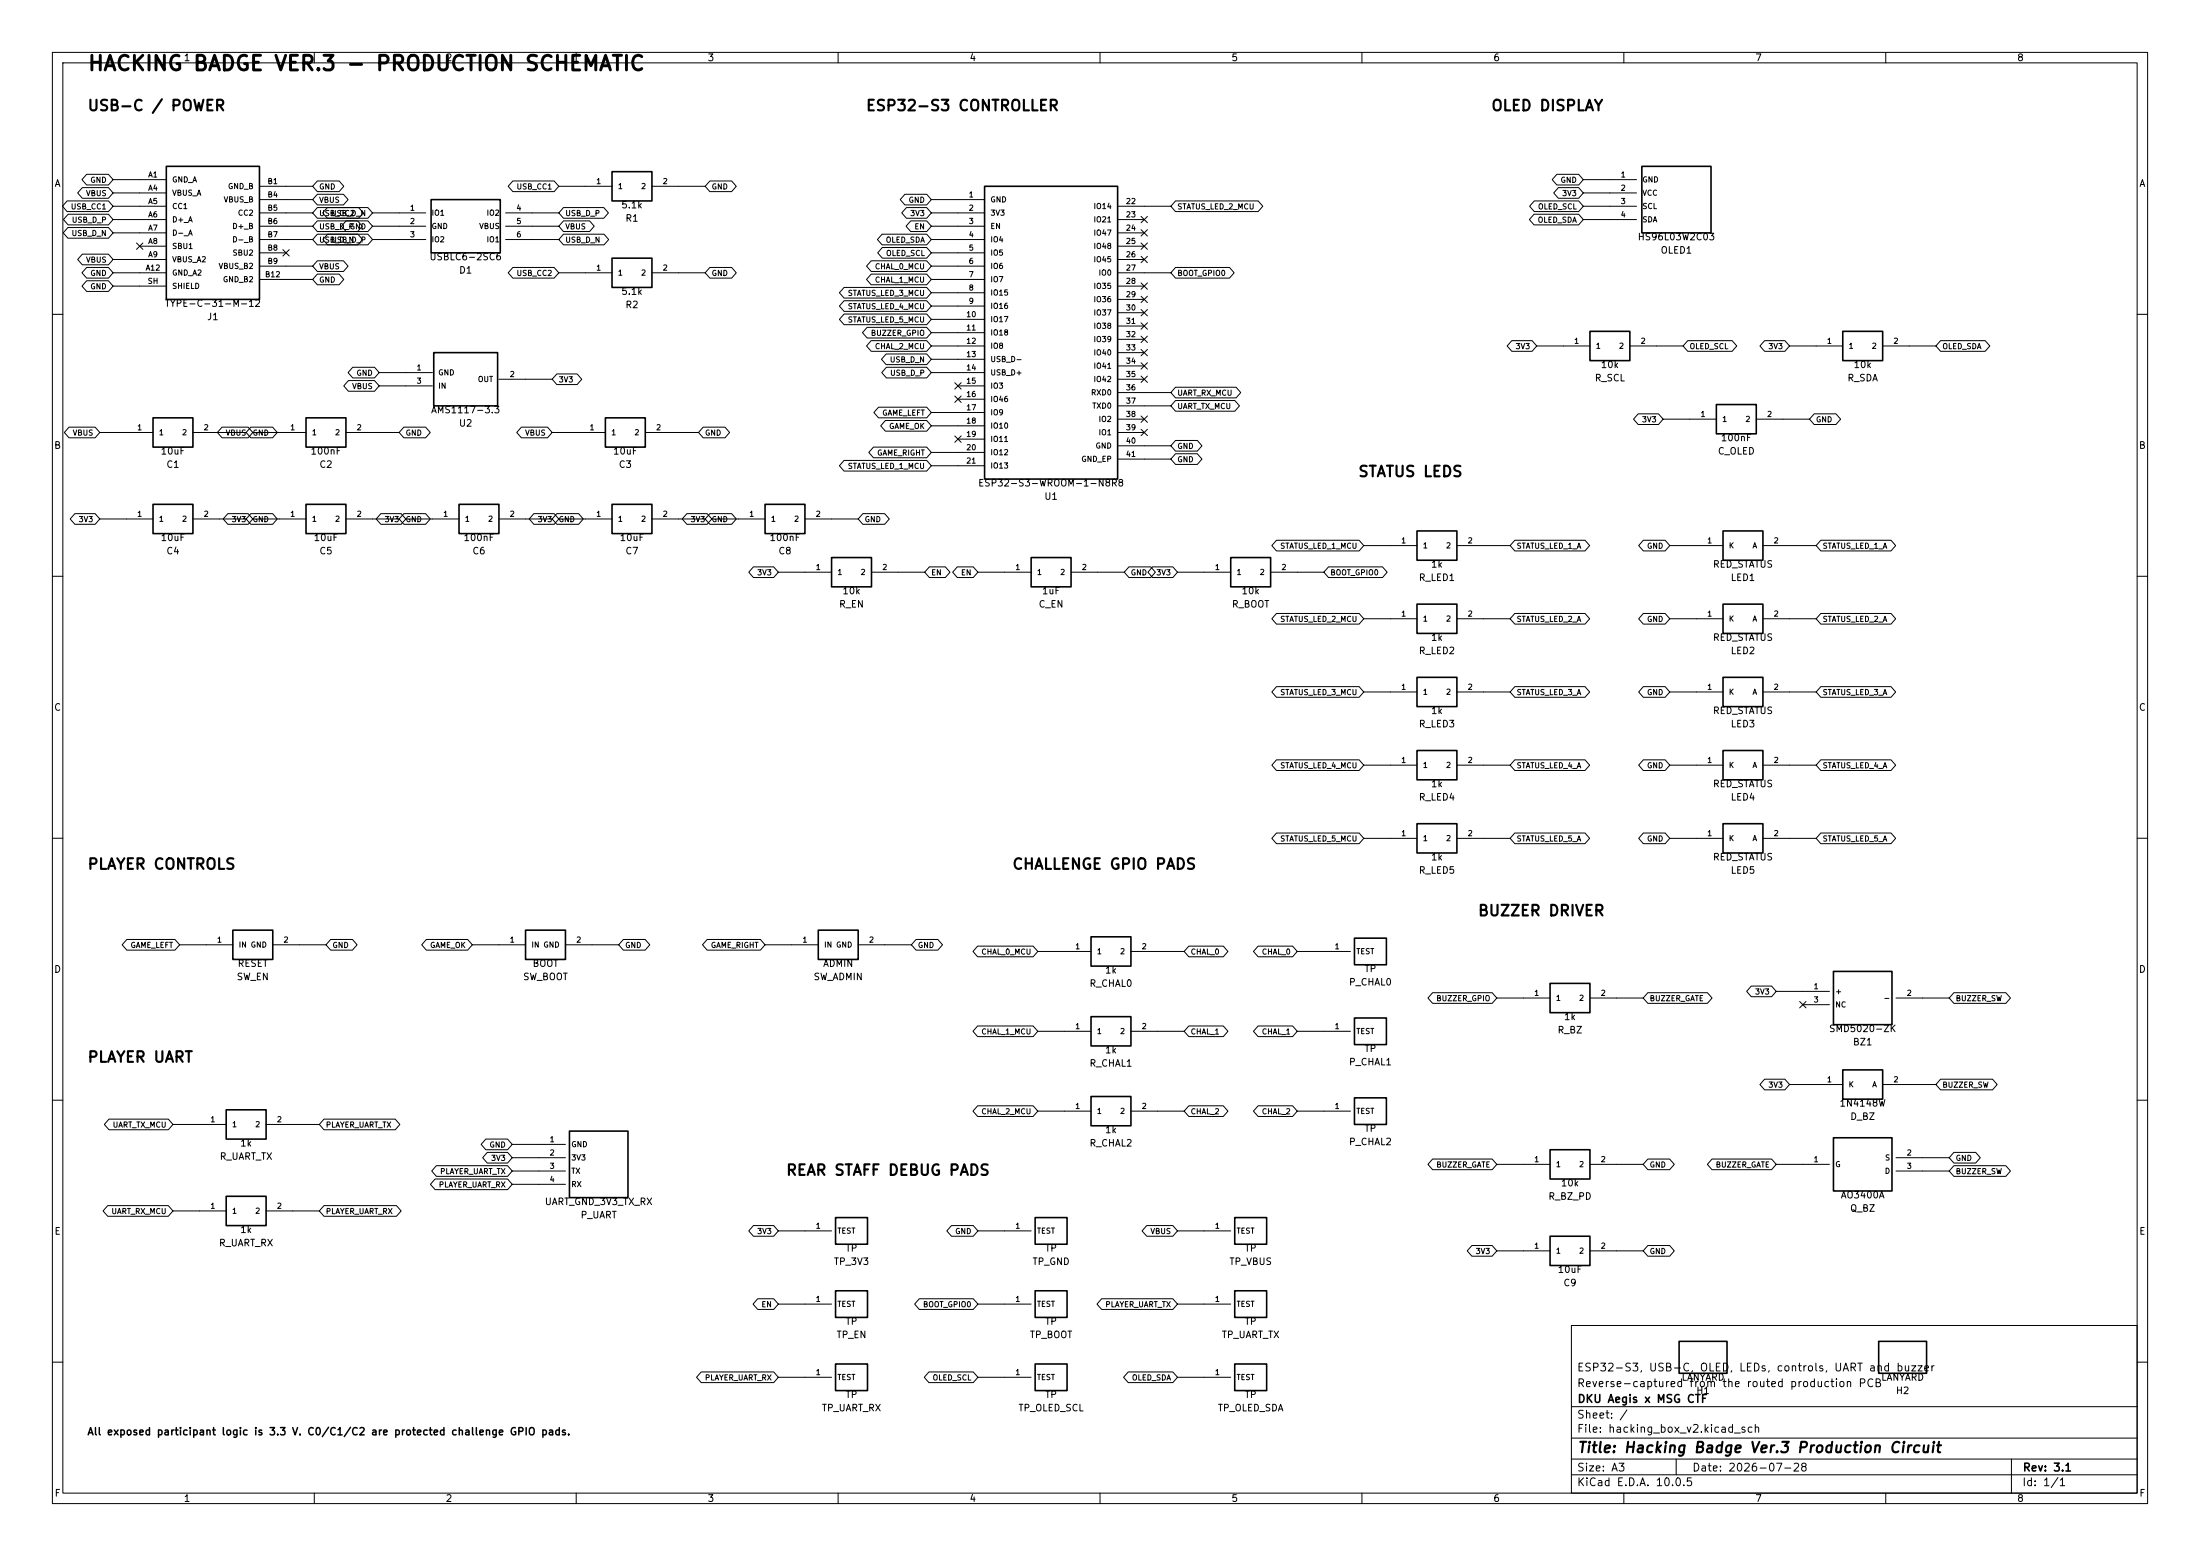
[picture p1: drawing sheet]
EESchema Schematic File Version 4
LIBS:hacking_box_v2-cache
EELAYER 29 0
EELAYER END
$Descr A3 16535 11693
Sheet 1 1
Title "Hacking Badge Ver.3 Production Circuit"
Date "2026-07-28"
Rev "3.1"
Comp "DKU Aegis x MSG CTF"
Comment1 "Reverse-captured from the routed production PCB"
Comment2 "ESP32-S3, USB-C, OLED, LEDs, controls, UART and buzzer"
$EndDescr
Text Notes 650 550 0    110   ~ 16
HACKING BADGE VER.3 - PRODUCTION SCHEMATIC
Text Notes 650 850 0    80   ~ 16
USB-C AND POWER
Text Notes 6500 850 0    80   ~ 16
ESP32-S3 CONTROLLER
Text Notes 11200 850 0    80   ~ 16
OLED
Text Notes 10200 3600 0    80   ~ 16
STATUS LEDS
Text Notes 650 6550 0    80   ~ 16
GAME CONTROLS
Text Notes 7600 6550 0    80   ~ 16
CHALLENGE OUTPUTS
Text Notes 650 8000 0    80   ~ 16
PLAYER UART
Text Notes 11100 6900 0    80   ~ 16
BUZZER DRIVER
Text Notes 5900 8850 0    80   ~ 16
REAR STAFF TESTPOINTS
Text Notes 650 10800 0    55   ~ 16
All exposed logic is 3.3 V. USB shell/ground and rear pads are shown explicitly.
$Comp
L HB_BUZZER BZ1
U 1 1
P 14000 7500
F 0 "BZ1" H 14000 7170 50  0000 C CNN
F 1 "SMD5020-ZK" H 14000 7270 50  0000 C CNN
F 2 "HackingBox_V2:Buzzer_SMD5020_ZK" H 14000 7500 50  0001 C CNN
F 3 "" H 14000 7500 50  0001 C CNN
	1    14000 7500
	1    0    0    -1
$EndComp
Wire Wire Line
	13550 7450 13350 7450
Text GLabel 13350 7450 0    40   BiDi ~ 0
3V3
NoConn ~ 13550 7550
Wire Wire Line
	14450 7500 14650 7500
Text GLabel 14650 7500 2    40   BiDi ~ 0
BUZZER_SW
$Comp
L HB_C C1
U 1 1
P 1300 3250
F 0 "C1" H 1300 3010 50  0000 C CNN
F 1 "10uF" H 1300 3110 50  0000 C CNN
F 2 "Capacitor_SMD:C_0805_2012Metric" H 1300 3250 50  0001 C CNN
F 3 "" H 1300 3250 50  0001 C CNN
	1    1300 3250
	1    0    0    -1
$EndComp
Wire Wire Line
	950 3250 750 3250
Text GLabel 750 3250 0    40   BiDi ~ 0
VBUS
Wire Wire Line
	1650 3250 1850 3250
Text GLabel 1850 3250 2    40   BiDi ~ 0
GND
$Comp
L HB_C C2
U 1 1
P 2450 3250
F 0 "C2" H 2450 3010 50  0000 C CNN
F 1 "100nF" H 2450 3110 50  0000 C CNN
F 2 "Capacitor_SMD:C_0603_1608Metric" H 2450 3250 50  0001 C CNN
F 3 "" H 2450 3250 50  0001 C CNN
	1    2450 3250
	1    0    0    -1
$EndComp
Wire Wire Line
	2100 3250 1900 3250
Text GLabel 1900 3250 0    40   BiDi ~ 0
VBUS
Wire Wire Line
	2800 3250 3000 3250
Text GLabel 3000 3250 2    40   BiDi ~ 0
GND
$Comp
L HB_C C3
U 1 1
P 4700 3250
F 0 "C3" H 4700 3010 50  0000 C CNN
F 1 "10uF" H 4700 3110 50  0000 C CNN
F 2 "Capacitor_SMD:C_0805_2012Metric" H 4700 3250 50  0001 C CNN
F 3 "" H 4700 3250 50  0001 C CNN
	1    4700 3250
	1    0    0    -1
$EndComp
Wire Wire Line
	4350 3250 4150 3250
Text GLabel 4150 3250 0    40   BiDi ~ 0
VBUS
Wire Wire Line
	5050 3250 5250 3250
Text GLabel 5250 3250 2    40   BiDi ~ 0
GND
$Comp
L HB_C C4
U 1 1
P 1300 3900
F 0 "C4" H 1300 3660 50  0000 C CNN
F 1 "10uF" H 1300 3760 50  0000 C CNN
F 2 "Capacitor_SMD:C_0805_2012Metric" H 1300 3900 50  0001 C CNN
F 3 "" H 1300 3900 50  0001 C CNN
	1    1300 3900
	1    0    0    -1
$EndComp
Wire Wire Line
	950 3900 750 3900
Text GLabel 750 3900 0    40   BiDi ~ 0
3V3
Wire Wire Line
	1650 3900 1850 3900
Text GLabel 1850 3900 2    40   BiDi ~ 0
GND
$Comp
L HB_C C5
U 1 1
P 2450 3900
F 0 "C5" H 2450 3660 50  0000 C CNN
F 1 "10uF" H 2450 3760 50  0000 C CNN
F 2 "Capacitor_SMD:C_0805_2012Metric" H 2450 3900 50  0001 C CNN
F 3 "" H 2450 3900 50  0001 C CNN
	1    2450 3900
	1    0    0    -1
$EndComp
Wire Wire Line
	2100 3900 1900 3900
Text GLabel 1900 3900 0    40   BiDi ~ 0
3V3
Wire Wire Line
	2800 3900 3000 3900
Text GLabel 3000 3900 2    40   BiDi ~ 0
GND
$Comp
L HB_C C6
U 1 1
P 3600 3900
F 0 "C6" H 3600 3660 50  0000 C CNN
F 1 "100nF" H 3600 3760 50  0000 C CNN
F 2 "Capacitor_SMD:C_0603_1608Metric" H 3600 3900 50  0001 C CNN
F 3 "" H 3600 3900 50  0001 C CNN
	1    3600 3900
	1    0    0    -1
$EndComp
Wire Wire Line
	3250 3900 3050 3900
Text GLabel 3050 3900 0    40   BiDi ~ 0
3V3
Wire Wire Line
	3950 3900 4150 3900
Text GLabel 4150 3900 2    40   BiDi ~ 0
GND
$Comp
L HB_C C7
U 1 1
P 4750 3900
F 0 "C7" H 4750 3660 50  0000 C CNN
F 1 "10uF" H 4750 3760 50  0000 C CNN
F 2 "Capacitor_SMD:C_0805_2012Metric" H 4750 3900 50  0001 C CNN
F 3 "" H 4750 3900 50  0001 C CNN
	1    4750 3900
	1    0    0    -1
$EndComp
Wire Wire Line
	4400 3900 4200 3900
Text GLabel 4200 3900 0    40   BiDi ~ 0
3V3
Wire Wire Line
	5100 3900 5300 3900
Text GLabel 5300 3900 2    40   BiDi ~ 0
GND
$Comp
L HB_C C8
U 1 1
P 5900 3900
F 0 "C8" H 5900 3660 50  0000 C CNN
F 1 "100nF" H 5900 3760 50  0000 C CNN
F 2 "Capacitor_SMD:C_0603_1608Metric" H 5900 3900 50  0001 C CNN
F 3 "" H 5900 3900 50  0001 C CNN
	1    5900 3900
	1    0    0    -1
$EndComp
Wire Wire Line
	5550 3900 5350 3900
Text GLabel 5350 3900 0    40   BiDi ~ 0
3V3
Wire Wire Line
	6250 3900 6450 3900
Text GLabel 6450 3900 2    40   BiDi ~ 0
GND
$Comp
L HB_C C9
U 1 1
P 11800 9400
F 0 "C9" H 11800 9160 50  0000 C CNN
F 1 "10uF" H 11800 9260 50  0000 C CNN
F 2 "Capacitor_SMD:C_0805_2012Metric" H 11800 9400 50  0001 C CNN
F 3 "" H 11800 9400 50  0001 C CNN
	1    11800 9400
	1    0    0    -1
$EndComp
Wire Wire Line
	11450 9400 11250 9400
Text GLabel 11250 9400 0    40   BiDi ~ 0
3V3
Wire Wire Line
	12150 9400 12350 9400
Text GLabel 12350 9400 2    40   BiDi ~ 0
GND
$Comp
L HB_C C_EN
U 1 1
P 7900 4300
F 0 "C_EN" H 7900 4060 50  0000 C CNN
F 1 "1uF" H 7900 4160 50  0000 C CNN
F 2 "Capacitor_SMD:C_0603_1608Metric" H 7900 4300 50  0001 C CNN
F 3 "" H 7900 4300 50  0001 C CNN
	1    7900 4300
	1    0    0    -1
$EndComp
Wire Wire Line
	7550 4300 7350 4300
Text GLabel 7350 4300 0    40   BiDi ~ 0
EN
Wire Wire Line
	8250 4300 8450 4300
Text GLabel 8450 4300 2    40   BiDi ~ 0
GND
$Comp
L HB_C C_OLED
U 1 1
P 13050 3150
F 0 "C_OLED" H 13050 2910 50  0000 C CNN
F 1 "100nF" H 13050 3010 50  0000 C CNN
F 2 "Capacitor_SMD:C_0603_1608Metric" H 13050 3150 50  0001 C CNN
F 3 "" H 13050 3150 50  0001 C CNN
	1    13050 3150
	1    0    0    -1
$EndComp
Wire Wire Line
	12700 3150 12500 3150
Text GLabel 12500 3150 0    40   BiDi ~ 0
3V3
Wire Wire Line
	13400 3150 13600 3150
Text GLabel 13600 3150 2    40   BiDi ~ 0
GND
$Comp
L HB_ESD6 D1
U 1 1
P 3500 1700
F 0 "D1" H 3500 1370 50  0000 C CNN
F 1 "USBLC6-2SC6" H 3500 1470 50  0000 C CNN
F 2 "Package_TO_SOT_SMD:SOT-23-6" H 3500 1700 50  0001 C CNN
F 3 "" H 3500 1700 50  0001 C CNN
	1    3500 1700
	1    0    0    -1
$EndComp
Wire Wire Line
	3000 1600 2800 1600
Text GLabel 2800 1600 0    40   BiDi ~ 0
USB_D_N
Wire Wire Line
	3000 1700 2800 1700
Text GLabel 2800 1700 0    40   BiDi ~ 0
GND
Wire Wire Line
	3000 1800 2800 1800
Text GLabel 2800 1800 0    40   BiDi ~ 0
USB_D_P
Wire Wire Line
	4000 1600 4200 1600
Text GLabel 4200 1600 2    40   BiDi ~ 0
USB_D_P
Wire Wire Line
	4000 1700 4200 1700
Text GLabel 4200 1700 2    40   BiDi ~ 0
VBUS
Wire Wire Line
	4000 1800 4200 1800
Text GLabel 4200 1800 2    40   BiDi ~ 0
USB_D_N
$Comp
L HB_DIODE D_BZ
U 1 1
P 14000 8150
F 0 "D_BZ" H 14000 7910 50  0000 C CNN
F 1 "1N4148W" H 14000 8010 50  0000 C CNN
F 2 "Diode_SMD:D_SOD-123" H 14000 8150 50  0001 C CNN
F 3 "" H 14000 8150 50  0001 C CNN
	1    14000 8150
	1    0    0    -1
$EndComp
Wire Wire Line
	13650 8150 13450 8150
Text GLabel 13450 8150 0    40   BiDi ~ 0
3V3
Wire Wire Line
	14350 8150 14550 8150
Text GLabel 14550 8150 2    40   BiDi ~ 0
BUZZER_SW
$Comp
L HB_MECH H1
U 1 1
P 12800 10200
F 0 "H1" H 12800 9950 50  0000 C CNN
F 1 "LANYARD" H 12800 10050 50  0000 C CNN
F 2 "MountingHole:MountingHole_2.7mm" H 12800 10200 50  0001 C CNN
F 3 "" H 12800 10200 50  0001 C CNN
	1    12800 10200
	1    0    0    -1
$EndComp
$Comp
L HB_MECH H2
U 1 1
P 14300 10200
F 0 "H2" H 14300 9950 50  0000 C CNN
F 1 "LANYARD" H 14300 10050 50  0000 C CNN
F 2 "MountingHole:MountingHole_2.7mm" H 14300 10200 50  0001 C CNN
F 3 "" H 14300 10200 50  0001 C CNN
	1    14300 10200
	1    0    0    -1
$EndComp
$Comp
L HB_USB J1
U 1 1
P 1600 1750
F 0 "J1" H 1600 1120 50  0000 C CNN
F 1 "TYPE-C-31-M-12" H 1600 1220 50  0000 C CNN
F 2 "Connector_USB:USB_C_Receptacle_HRO_TYPE-C-31-M-12" H 1600 1750 50  0001 C CNN
F 3 "" H 1600 1750 50  0001 C CNN
	1    1600 1750
	1    0    0    -1
$EndComp
Wire Wire Line
	1050 1350 850 1350
Text GLabel 850 1350 0    40   BiDi ~ 0
GND
Wire Wire Line
	1050 1450 850 1450
Text GLabel 850 1450 0    40   BiDi ~ 0
VBUS
Wire Wire Line
	1050 1550 850 1550
Text GLabel 850 1550 0    40   BiDi ~ 0
USB_CC1
Wire Wire Line
	1050 1650 850 1650
Text GLabel 850 1650 0    40   BiDi ~ 0
USB_D_P
Wire Wire Line
	1050 1750 850 1750
Text GLabel 850 1750 0    40   BiDi ~ 0
USB_D_N
NoConn ~ 1050 1850
Wire Wire Line
	1050 1950 850 1950
Text GLabel 850 1950 0    40   BiDi ~ 0
VBUS
Wire Wire Line
	1050 2050 850 2050
Text GLabel 850 2050 0    40   BiDi ~ 0
GND
Wire Wire Line
	1050 2150 850 2150
Text GLabel 850 2150 0    40   BiDi ~ 0
GND
Wire Wire Line
	2150 1400 2350 1400
Text GLabel 2350 1400 2    40   BiDi ~ 0
GND
Wire Wire Line
	2150 1500 2350 1500
Text GLabel 2350 1500 2    40   BiDi ~ 0
VBUS
Wire Wire Line
	2150 1600 2350 1600
Text GLabel 2350 1600 2    40   BiDi ~ 0
USB_CC2
Wire Wire Line
	2150 1700 2350 1700
Text GLabel 2350 1700 2    40   BiDi ~ 0
USB_D_P
Wire Wire Line
	2150 1800 2350 1800
Text GLabel 2350 1800 2    40   BiDi ~ 0
USB_D_N
NoConn ~ 2150 1900
Wire Wire Line
	2150 2000 2350 2000
Text GLabel 2350 2000 2    40   BiDi ~ 0
VBUS
Wire Wire Line
	2150 2100 2350 2100
Text GLabel 2350 2100 2    40   BiDi ~ 0
GND
$Comp
L HB_LED LED1
U 1 1
P 13100 4100
F 0 "LED1" H 13100 3860 50  0000 C CNN
F 1 "RED_STATUS" H 13100 3960 50  0000 C CNN
F 2 "LED_SMD:LED_0603_1608Metric" H 13100 4100 50  0001 C CNN
F 3 "" H 13100 4100 50  0001 C CNN
	1    13100 4100
	1    0    0    -1
$EndComp
Wire Wire Line
	12750 4100 12550 4100
Text GLabel 12550 4100 0    40   BiDi ~ 0
GND
Wire Wire Line
	13450 4100 13650 4100
Text GLabel 13650 4100 2    40   BiDi ~ 0
STATUS_LED_1_A
$Comp
L HB_LED LED2
U 1 1
P 13100 4650
F 0 "LED2" H 13100 4410 50  0000 C CNN
F 1 "RED_STATUS" H 13100 4510 50  0000 C CNN
F 2 "LED_SMD:LED_0603_1608Metric" H 13100 4650 50  0001 C CNN
F 3 "" H 13100 4650 50  0001 C CNN
	1    13100 4650
	1    0    0    -1
$EndComp
Wire Wire Line
	12750 4650 12550 4650
Text GLabel 12550 4650 0    40   BiDi ~ 0
GND
Wire Wire Line
	13450 4650 13650 4650
Text GLabel 13650 4650 2    40   BiDi ~ 0
STATUS_LED_2_A
$Comp
L HB_LED LED3
U 1 1
P 13100 5200
F 0 "LED3" H 13100 4960 50  0000 C CNN
F 1 "RED_STATUS" H 13100 5060 50  0000 C CNN
F 2 "LED_SMD:LED_0603_1608Metric" H 13100 5200 50  0001 C CNN
F 3 "" H 13100 5200 50  0001 C CNN
	1    13100 5200
	1    0    0    -1
$EndComp
Wire Wire Line
	12750 5200 12550 5200
Text GLabel 12550 5200 0    40   BiDi ~ 0
GND
Wire Wire Line
	13450 5200 13650 5200
Text GLabel 13650 5200 2    40   BiDi ~ 0
STATUS_LED_3_A
$Comp
L HB_LED LED4
U 1 1
P 13100 5750
F 0 "LED4" H 13100 5510 50  0000 C CNN
F 1 "RED_STATUS" H 13100 5610 50  0000 C CNN
F 2 "LED_SMD:LED_0603_1608Metric" H 13100 5750 50  0001 C CNN
F 3 "" H 13100 5750 50  0001 C CNN
	1    13100 5750
	1    0    0    -1
$EndComp
Wire Wire Line
	12750 5750 12550 5750
Text GLabel 12550 5750 0    40   BiDi ~ 0
GND
Wire Wire Line
	13450 5750 13650 5750
Text GLabel 13650 5750 2    40   BiDi ~ 0
STATUS_LED_4_A
$Comp
L HB_LED LED5
U 1 1
P 13100 6300
F 0 "LED5" H 13100 6060 50  0000 C CNN
F 1 "RED_STATUS" H 13100 6160 50  0000 C CNN
F 2 "LED_SMD:LED_0603_1608Metric" H 13100 6300 50  0001 C CNN
F 3 "" H 13100 6300 50  0001 C CNN
	1    13100 6300
	1    0    0    -1
$EndComp
Wire Wire Line
	12750 6300 12550 6300
Text GLabel 12550 6300 0    40   BiDi ~ 0
GND
Wire Wire Line
	13450 6300 13650 6300
Text GLabel 13650 6300 2    40   BiDi ~ 0
STATUS_LED_5_A
$Comp
L HB_OLED OLED1
U 1 1
P 12600 1500
F 0 "OLED1" H 12600 1120 50  0000 C CNN
F 1 "HS96L03W2C03" H 12600 1220 50  0000 C CNN
F 2 "HackingBox_V2:OLED_HS96L03W2C03" H 12600 1500 50  0001 C CNN
F 3 "" H 12600 1500 50  0001 C CNN
	1    12600 1500
	1    0    0    -1
$EndComp
Wire Wire Line
	12100 1350 11900 1350
Text GLabel 11900 1350 0    40   BiDi ~ 0
GND
Wire Wire Line
	12100 1450 11900 1450
Text GLabel 11900 1450 0    40   BiDi ~ 0
3V3
Wire Wire Line
	12100 1550 11900 1550
Text GLabel 11900 1550 0    40   BiDi ~ 0
OLED_SCL
Wire Wire Line
	12100 1650 11900 1650
Text GLabel 11900 1650 0    40   BiDi ~ 0
OLED_SDA
$Comp
L HB_TP P_CHAL0
U 1 1
P 10300 7150
F 0 "P_CHAL0" H 10300 6920 50  0000 C CNN
F 1 "TP" H 10300 7020 50  0000 C CNN
F 2 "TestPoint:TestPoint_Pad_D1.5mm" H 10300 7150 50  0001 C CNN
F 3 "" H 10300 7150 50  0001 C CNN
	1    10300 7150
	1    0    0    -1
$EndComp
Wire Wire Line
	9950 7150 9750 7150
Text GLabel 9750 7150 0    40   BiDi ~ 0
CHAL_0
$Comp
L HB_TP P_CHAL1
U 1 1
P 10300 7750
F 0 "P_CHAL1" H 10300 7520 50  0000 C CNN
F 1 "TP" H 10300 7620 50  0000 C CNN
F 2 "TestPoint:TestPoint_Pad_D1.5mm" H 10300 7750 50  0001 C CNN
F 3 "" H 10300 7750 50  0001 C CNN
	1    10300 7750
	1    0    0    -1
$EndComp
Wire Wire Line
	9950 7750 9750 7750
Text GLabel 9750 7750 0    40   BiDi ~ 0
CHAL_1
$Comp
L HB_TP P_CHAL2
U 1 1
P 10300 8350
F 0 "P_CHAL2" H 10300 8120 50  0000 C CNN
F 1 "TP" H 10300 8220 50  0000 C CNN
F 2 "TestPoint:TestPoint_Pad_D1.5mm" H 10300 8350 50  0001 C CNN
F 3 "" H 10300 8350 50  0001 C CNN
	1    10300 8350
	1    0    0    -1
$EndComp
Wire Wire Line
	9950 8350 9750 8350
Text GLabel 9750 8350 0    40   BiDi ~ 0
CHAL_2
$Comp
L HB_CONN4 P_UART
U 1 1
P 4500 8750
F 0 "P_UART" H 4500 8370 50  0000 C CNN
F 1 "UART_GND_3V3_TX_RX" H 4500 8470 50  0000 C CNN
F 2 "Connector_PinHeader_2.54mm:PinHeader_1x04_P2.54mm_Vertical" H 4500 8750 50  0001 C CNN
F 3 "" H 4500 8750 50  0001 C CNN
	1    4500 8750
	1    0    0    -1
$EndComp
Wire Wire Line
	4050 8600 3850 8600
Text GLabel 3850 8600 0    40   BiDi ~ 0
GND
Wire Wire Line
	4050 8700 3850 8700
Text GLabel 3850 8700 0    40   BiDi ~ 0
3V3
Wire Wire Line
	4050 8800 3850 8800
Text GLabel 3850 8800 0    40   BiDi ~ 0
PLAYER_UART_TX
Wire Wire Line
	4050 8900 3850 8900
Text GLabel 3850 8900 0    40   BiDi ~ 0
PLAYER_UART_RX
$Comp
L HB_FET3 Q_BZ
U 1 1
P 14000 8750
F 0 "Q_BZ" H 14000 8420 50  0000 C CNN
F 1 "AO3400A" H 14000 8520 50  0000 C CNN
F 2 "Package_TO_SOT_SMD:SOT-23" H 14000 8750 50  0001 C CNN
F 3 "" H 14000 8750 50  0001 C CNN
	1    14000 8750
	1    0    0    -1
$EndComp
Wire Wire Line
	13550 8750 13350 8750
Text GLabel 13350 8750 0    40   BiDi ~ 0
BUZZER_GATE
Wire Wire Line
	14450 8700 14650 8700
Text GLabel 14650 8700 2    40   BiDi ~ 0
GND
Wire Wire Line
	14450 8800 14650 8800
Text GLabel 14650 8800 2    40   BiDi ~ 0
BUZZER_SW
$Comp
L HB_R R1
U 1 1
P 4750 1400
F 0 "R1" H 4750 1160 50  0000 C CNN
F 1 "5.1k" H 4750 1260 50  0000 C CNN
F 2 "Resistor_SMD:R_0603_1608Metric" H 4750 1400 50  0001 C CNN
F 3 "" H 4750 1400 50  0001 C CNN
	1    4750 1400
	1    0    0    -1
$EndComp
Wire Wire Line
	4400 1400 4200 1400
Text GLabel 4200 1400 0    40   BiDi ~ 0
USB_CC1
Wire Wire Line
	5100 1400 5300 1400
Text GLabel 5300 1400 2    40   BiDi ~ 0
GND
$Comp
L HB_R R2
U 1 1
P 4750 2050
F 0 "R2" H 4750 1810 50  0000 C CNN
F 1 "5.1k" H 4750 1910 50  0000 C CNN
F 2 "Resistor_SMD:R_0603_1608Metric" H 4750 2050 50  0001 C CNN
F 3 "" H 4750 2050 50  0001 C CNN
	1    4750 2050
	1    0    0    -1
$EndComp
Wire Wire Line
	4400 2050 4200 2050
Text GLabel 4200 2050 0    40   BiDi ~ 0
USB_CC2
Wire Wire Line
	5100 2050 5300 2050
Text GLabel 5300 2050 2    40   BiDi ~ 0
GND
$Comp
L HB_R R_BOOT
U 1 1
P 9400 4300
F 0 "R_BOOT" H 9400 4060 50  0000 C CNN
F 1 "10k" H 9400 4160 50  0000 C CNN
F 2 "Resistor_SMD:R_0603_1608Metric" H 9400 4300 50  0001 C CNN
F 3 "" H 9400 4300 50  0001 C CNN
	1    9400 4300
	1    0    0    -1
$EndComp
Wire Wire Line
	9050 4300 8850 4300
Text GLabel 8850 4300 0    40   BiDi ~ 0
3V3
Wire Wire Line
	9750 4300 9950 4300
Text GLabel 9950 4300 2    40   BiDi ~ 0
BOOT_GPIO0
$Comp
L HB_R R_BZ
U 1 1
P 11800 7500
F 0 "R_BZ" H 11800 7260 50  0000 C CNN
F 1 "1k" H 11800 7360 50  0000 C CNN
F 2 "Resistor_SMD:R_0603_1608Metric" H 11800 7500 50  0001 C CNN
F 3 "" H 11800 7500 50  0001 C CNN
	1    11800 7500
	1    0    0    -1
$EndComp
Wire Wire Line
	11450 7500 11250 7500
Text GLabel 11250 7500 0    40   BiDi ~ 0
BUZZER_GPIO
Wire Wire Line
	12150 7500 12350 7500
Text GLabel 12350 7500 2    40   BiDi ~ 0
BUZZER_GATE
$Comp
L HB_R R_BZ_PD
U 1 1
P 11800 8750
F 0 "R_BZ_PD" H 11800 8510 50  0000 C CNN
F 1 "10k" H 11800 8610 50  0000 C CNN
F 2 "Resistor_SMD:R_0603_1608Metric" H 11800 8750 50  0001 C CNN
F 3 "" H 11800 8750 50  0001 C CNN
	1    11800 8750
	1    0    0    -1
$EndComp
Wire Wire Line
	11450 8750 11250 8750
Text GLabel 11250 8750 0    40   BiDi ~ 0
BUZZER_GATE
Wire Wire Line
	12150 8750 12350 8750
Text GLabel 12350 8750 2    40   BiDi ~ 0
GND
$Comp
L HB_R R_CHAL0
U 1 1
P 8350 7150
F 0 "R_CHAL0" H 8350 6910 50  0000 C CNN
F 1 "1k" H 8350 7010 50  0000 C CNN
F 2 "Resistor_SMD:R_0603_1608Metric" H 8350 7150 50  0001 C CNN
F 3 "" H 8350 7150 50  0001 C CNN
	1    8350 7150
	1    0    0    -1
$EndComp
Wire Wire Line
	8000 7150 7800 7150
Text GLabel 7800 7150 0    40   BiDi ~ 0
CHAL_0_MCU
Wire Wire Line
	8700 7150 8900 7150
Text GLabel 8900 7150 2    40   BiDi ~ 0
CHAL_0
$Comp
L HB_R R_CHAL1
U 1 1
P 8350 7750
F 0 "R_CHAL1" H 8350 7510 50  0000 C CNN
F 1 "1k" H 8350 7610 50  0000 C CNN
F 2 "Resistor_SMD:R_0603_1608Metric" H 8350 7750 50  0001 C CNN
F 3 "" H 8350 7750 50  0001 C CNN
	1    8350 7750
	1    0    0    -1
$EndComp
Wire Wire Line
	8000 7750 7800 7750
Text GLabel 7800 7750 0    40   BiDi ~ 0
CHAL_1_MCU
Wire Wire Line
	8700 7750 8900 7750
Text GLabel 8900 7750 2    40   BiDi ~ 0
CHAL_1
$Comp
L HB_R R_CHAL2
U 1 1
P 8350 8350
F 0 "R_CHAL2" H 8350 8110 50  0000 C CNN
F 1 "1k" H 8350 8210 50  0000 C CNN
F 2 "Resistor_SMD:R_0603_1608Metric" H 8350 8350 50  0001 C CNN
F 3 "" H 8350 8350 50  0001 C CNN
	1    8350 8350
	1    0    0    -1
$EndComp
Wire Wire Line
	8000 8350 7800 8350
Text GLabel 7800 8350 0    40   BiDi ~ 0
CHAL_2_MCU
Wire Wire Line
	8700 8350 8900 8350
Text GLabel 8900 8350 2    40   BiDi ~ 0
CHAL_2
$Comp
L HB_R R_EN
U 1 1
P 6400 4300
F 0 "R_EN" H 6400 4060 50  0000 C CNN
F 1 "10k" H 6400 4160 50  0000 C CNN
F 2 "Resistor_SMD:R_0603_1608Metric" H 6400 4300 50  0001 C CNN
F 3 "" H 6400 4300 50  0001 C CNN
	1    6400 4300
	1    0    0    -1
$EndComp
Wire Wire Line
	6050 4300 5850 4300
Text GLabel 5850 4300 0    40   BiDi ~ 0
3V3
Wire Wire Line
	6750 4300 6950 4300
Text GLabel 6950 4300 2    40   BiDi ~ 0
EN
$Comp
L HB_R R_LED1
U 1 1
P 10800 4100
F 0 "R_LED1" H 10800 3860 50  0000 C CNN
F 1 "1k" H 10800 3960 50  0000 C CNN
F 2 "Resistor_SMD:R_0603_1608Metric" H 10800 4100 50  0001 C CNN
F 3 "" H 10800 4100 50  0001 C CNN
	1    10800 4100
	1    0    0    -1
$EndComp
Wire Wire Line
	10450 4100 10250 4100
Text GLabel 10250 4100 0    40   BiDi ~ 0
STATUS_LED_1_MCU
Wire Wire Line
	11150 4100 11350 4100
Text GLabel 11350 4100 2    40   BiDi ~ 0
STATUS_LED_1_A
$Comp
L HB_R R_LED2
U 1 1
P 10800 4650
F 0 "R_LED2" H 10800 4410 50  0000 C CNN
F 1 "1k" H 10800 4510 50  0000 C CNN
F 2 "Resistor_SMD:R_0603_1608Metric" H 10800 4650 50  0001 C CNN
F 3 "" H 10800 4650 50  0001 C CNN
	1    10800 4650
	1    0    0    -1
$EndComp
Wire Wire Line
	10450 4650 10250 4650
Text GLabel 10250 4650 0    40   BiDi ~ 0
STATUS_LED_2_MCU
Wire Wire Line
	11150 4650 11350 4650
Text GLabel 11350 4650 2    40   BiDi ~ 0
STATUS_LED_2_A
$Comp
L HB_R R_LED3
U 1 1
P 10800 5200
F 0 "R_LED3" H 10800 4960 50  0000 C CNN
F 1 "1k" H 10800 5060 50  0000 C CNN
F 2 "Resistor_SMD:R_0603_1608Metric" H 10800 5200 50  0001 C CNN
F 3 "" H 10800 5200 50  0001 C CNN
	1    10800 5200
	1    0    0    -1
$EndComp
Wire Wire Line
	10450 5200 10250 5200
Text GLabel 10250 5200 0    40   BiDi ~ 0
STATUS_LED_3_MCU
Wire Wire Line
	11150 5200 11350 5200
Text GLabel 11350 5200 2    40   BiDi ~ 0
STATUS_LED_3_A
$Comp
L HB_R R_LED4
U 1 1
P 10800 5750
F 0 "R_LED4" H 10800 5510 50  0000 C CNN
F 1 "1k" H 10800 5610 50  0000 C CNN
F 2 "Resistor_SMD:R_0603_1608Metric" H 10800 5750 50  0001 C CNN
F 3 "" H 10800 5750 50  0001 C CNN
	1    10800 5750
	1    0    0    -1
$EndComp
Wire Wire Line
	10450 5750 10250 5750
Text GLabel 10250 5750 0    40   BiDi ~ 0
STATUS_LED_4_MCU
Wire Wire Line
	11150 5750 11350 5750
Text GLabel 11350 5750 2    40   BiDi ~ 0
STATUS_LED_4_A
$Comp
L HB_R R_LED5
U 1 1
P 10800 6300
F 0 "R_LED5" H 10800 6060 50  0000 C CNN
F 1 "1k" H 10800 6160 50  0000 C CNN
F 2 "Resistor_SMD:R_0603_1608Metric" H 10800 6300 50  0001 C CNN
F 3 "" H 10800 6300 50  0001 C CNN
	1    10800 6300
	1    0    0    -1
$EndComp
Wire Wire Line
	10450 6300 10250 6300
Text GLabel 10250 6300 0    40   BiDi ~ 0
STATUS_LED_5_MCU
Wire Wire Line
	11150 6300 11350 6300
Text GLabel 11350 6300 2    40   BiDi ~ 0
STATUS_LED_5_A
$Comp
L HB_R R_SCL
U 1 1
P 12100 2600
F 0 "R_SCL" H 12100 2360 50  0000 C CNN
F 1 "10k" H 12100 2460 50  0000 C CNN
F 2 "Resistor_SMD:R_0603_1608Metric" H 12100 2600 50  0001 C CNN
F 3 "" H 12100 2600 50  0001 C CNN
	1    12100 2600
	1    0    0    -1
$EndComp
Wire Wire Line
	11750 2600 11550 2600
Text GLabel 11550 2600 0    40   BiDi ~ 0
3V3
Wire Wire Line
	12450 2600 12650 2600
Text GLabel 12650 2600 2    40   BiDi ~ 0
OLED_SCL
$Comp
L HB_R R_SDA
U 1 1
P 14000 2600
F 0 "R_SDA" H 14000 2360 50  0000 C CNN
F 1 "10k" H 14000 2460 50  0000 C CNN
F 2 "Resistor_SMD:R_0603_1608Metric" H 14000 2600 50  0001 C CNN
F 3 "" H 14000 2600 50  0001 C CNN
	1    14000 2600
	1    0    0    -1
$EndComp
Wire Wire Line
	13650 2600 13450 2600
Text GLabel 13450 2600 0    40   BiDi ~ 0
3V3
Wire Wire Line
	14350 2600 14550 2600
Text GLabel 14550 2600 2    40   BiDi ~ 0
OLED_SDA
$Comp
L HB_R R_UART_RX
U 1 1
P 1850 9100
F 0 "R_UART_RX" H 1850 8860 50  0000 C CNN
F 1 "1k" H 1850 8960 50  0000 C CNN
F 2 "Resistor_SMD:R_0603_1608Metric" H 1850 9100 50  0001 C CNN
F 3 "" H 1850 9100 50  0001 C CNN
	1    1850 9100
	1    0    0    -1
$EndComp
Wire Wire Line
	1500 9100 1300 9100
Text GLabel 1300 9100 0    40   BiDi ~ 0
UART_RX_MCU
Wire Wire Line
	2200 9100 2400 9100
Text GLabel 2400 9100 2    40   BiDi ~ 0
PLAYER_UART_RX
$Comp
L HB_R R_UART_TX
U 1 1
P 1850 8450
F 0 "R_UART_TX" H 1850 8210 50  0000 C CNN
F 1 "1k" H 1850 8310 50  0000 C CNN
F 2 "Resistor_SMD:R_0603_1608Metric" H 1850 8450 50  0001 C CNN
F 3 "" H 1850 8450 50  0001 C CNN
	1    1850 8450
	1    0    0    -1
$EndComp
Wire Wire Line
	1500 8450 1300 8450
Text GLabel 1300 8450 0    40   BiDi ~ 0
UART_TX_MCU
Wire Wire Line
	2200 8450 2400 8450
Text GLabel 2400 8450 2    40   BiDi ~ 0
PLAYER_UART_TX
$Comp
L HB_SW SW_ADMIN
U 1 1
P 6300 7100
F 0 "SW_ADMIN" H 6300 6860 50  0000 C CNN
F 1 "ADMIN" H 6300 6960 50  0000 C CNN
F 2 "Button_Switch_SMD:SW_SPST_TS-1088-xR020" H 6300 7100 50  0001 C CNN
F 3 "" H 6300 7100 50  0001 C CNN
	1    6300 7100
	1    0    0    -1
$EndComp
Wire Wire Line
	5950 7100 5750 7100
Text GLabel 5750 7100 0    40   BiDi ~ 0
GAME_RIGHT
Wire Wire Line
	6650 7100 6850 7100
Text GLabel 6850 7100 2    40   BiDi ~ 0
GND
$Comp
L HB_SW SW_BOOT
U 1 1
P 4100 7100
F 0 "SW_BOOT" H 4100 6860 50  0000 C CNN
F 1 "BOOT" H 4100 6960 50  0000 C CNN
F 2 "Button_Switch_SMD:SW_SPST_TS-1088-xR020" H 4100 7100 50  0001 C CNN
F 3 "" H 4100 7100 50  0001 C CNN
	1    4100 7100
	1    0    0    -1
$EndComp
Wire Wire Line
	3750 7100 3550 7100
Text GLabel 3550 7100 0    40   BiDi ~ 0
GAME_OK
Wire Wire Line
	4450 7100 4650 7100
Text GLabel 4650 7100 2    40   BiDi ~ 0
GND
$Comp
L HB_SW SW_EN
U 1 1
P 1900 7100
F 0 "SW_EN" H 1900 6860 50  0000 C CNN
F 1 "RESET" H 1900 6960 50  0000 C CNN
F 2 "Button_Switch_SMD:SW_SPST_TS-1088-xR020" H 1900 7100 50  0001 C CNN
F 3 "" H 1900 7100 50  0001 C CNN
	1    1900 7100
	1    0    0    -1
$EndComp
Wire Wire Line
	1550 7100 1350 7100
Text GLabel 1350 7100 0    40   BiDi ~ 0
GAME_LEFT
Wire Wire Line
	2250 7100 2450 7100
Text GLabel 2450 7100 2    40   BiDi ~ 0
GND
$Comp
L HB_TP TP_3V3
U 1 1
P 6400 9250
F 0 "TP_3V3" H 6400 9020 50  0000 C CNN
F 1 "TP" H 6400 9120 50  0000 C CNN
F 2 "TestPoint:TestPoint_Pad_D1.5mm" H 6400 9250 50  0001 C CNN
F 3 "" H 6400 9250 50  0001 C CNN
	1    6400 9250
	1    0    0    -1
$EndComp
Wire Wire Line
	6050 9250 5850 9250
Text GLabel 5850 9250 0    40   BiDi ~ 0
3V3
$Comp
L HB_TP TP_BOOT
U 1 1
P 7900 9800
F 0 "TP_BOOT" H 7900 9570 50  0000 C CNN
F 1 "TP" H 7900 9670 50  0000 C CNN
F 2 "TestPoint:TestPoint_Pad_D1.5mm" H 7900 9800 50  0001 C CNN
F 3 "" H 7900 9800 50  0001 C CNN
	1    7900 9800
	1    0    0    -1
$EndComp
Wire Wire Line
	7550 9800 7350 9800
Text GLabel 7350 9800 0    40   BiDi ~ 0
BOOT_GPIO0
$Comp
L HB_TP TP_EN
U 1 1
P 6400 9800
F 0 "TP_EN" H 6400 9570 50  0000 C CNN
F 1 "TP" H 6400 9670 50  0000 C CNN
F 2 "TestPoint:TestPoint_Pad_D1.5mm" H 6400 9800 50  0001 C CNN
F 3 "" H 6400 9800 50  0001 C CNN
	1    6400 9800
	1    0    0    -1
$EndComp
Wire Wire Line
	6050 9800 5850 9800
Text GLabel 5850 9800 0    40   BiDi ~ 0
EN
$Comp
L HB_TP TP_GND
U 1 1
P 7900 9250
F 0 "TP_GND" H 7900 9020 50  0000 C CNN
F 1 "TP" H 7900 9120 50  0000 C CNN
F 2 "TestPoint:TestPoint_Pad_D1.5mm" H 7900 9250 50  0001 C CNN
F 3 "" H 7900 9250 50  0001 C CNN
	1    7900 9250
	1    0    0    -1
$EndComp
Wire Wire Line
	7550 9250 7350 9250
Text GLabel 7350 9250 0    40   BiDi ~ 0
GND
$Comp
L HB_TP TP_OLED_SCL
U 1 1
P 7900 10350
F 0 "TP_OLED_SCL" H 7900 10120 50  0000 C CNN
F 1 "TP" H 7900 10220 50  0000 C CNN
F 2 "TestPoint:TestPoint_Pad_D1.5mm" H 7900 10350 50  0001 C CNN
F 3 "" H 7900 10350 50  0001 C CNN
	1    7900 10350
	1    0    0    -1
$EndComp
Wire Wire Line
	7550 10350 7350 10350
Text GLabel 7350 10350 0    40   BiDi ~ 0
OLED_SCL
$Comp
L HB_TP TP_OLED_SDA
U 1 1
P 9400 10350
F 0 "TP_OLED_SDA" H 9400 10120 50  0000 C CNN
F 1 "TP" H 9400 10220 50  0000 C CNN
F 2 "TestPoint:TestPoint_Pad_D1.5mm" H 9400 10350 50  0001 C CNN
F 3 "" H 9400 10350 50  0001 C CNN
	1    9400 10350
	1    0    0    -1
$EndComp
Wire Wire Line
	9050 10350 8850 10350
Text GLabel 8850 10350 0    40   BiDi ~ 0
OLED_SDA
$Comp
L HB_TP TP_UART_RX
U 1 1
P 6400 10350
F 0 "TP_UART_RX" H 6400 10120 50  0000 C CNN
F 1 "TP" H 6400 10220 50  0000 C CNN
F 2 "TestPoint:TestPoint_Pad_D1.5mm" H 6400 10350 50  0001 C CNN
F 3 "" H 6400 10350 50  0001 C CNN
	1    6400 10350
	1    0    0    -1
$EndComp
Wire Wire Line
	6050 10350 5850 10350
Text GLabel 5850 10350 0    40   BiDi ~ 0
PLAYER_UART_RX
$Comp
L HB_TP TP_UART_TX
U 1 1
P 9400 9800
F 0 "TP_UART_TX" H 9400 9570 50  0000 C CNN
F 1 "TP" H 9400 9670 50  0000 C CNN
F 2 "TestPoint:TestPoint_Pad_D1.5mm" H 9400 9800 50  0001 C CNN
F 3 "" H 9400 9800 50  0001 C CNN
	1    9400 9800
	1    0    0    -1
$EndComp
Wire Wire Line
	9050 9800 8850 9800
Text GLabel 8850 9800 0    40   BiDi ~ 0
PLAYER_UART_TX
$Comp
L HB_TP TP_VBUS
U 1 1
P 9400 9250
F 0 "TP_VBUS" H 9400 9020 50  0000 C CNN
F 1 "TP" H 9400 9120 50  0000 C CNN
F 2 "TestPoint:TestPoint_Pad_D1.5mm" H 9400 9250 50  0001 C CNN
F 3 "" H 9400 9250 50  0001 C CNN
	1    9400 9250
	1    0    0    -1
$EndComp
Wire Wire Line
	9050 9250 8850 9250
Text GLabel 8850 9250 0    40   BiDi ~ 0
VBUS
$Comp
L HB_ESP32 U1
U 1 1
P 7900 2500
F 0 "U1" H 7900 1270 50  0000 C CNN
F 1 "ESP32-S3-WROOM-1-N8R8" H 7900 1370 50  0000 C CNN
F 2 "RF_Module:ESP32-S3-WROOM-1" H 7900 2500 50  0001 C CNN
F 3 "" H 7900 2500 50  0001 C CNN
	1    7900 2500
	1    0    0    -1
$EndComp
Wire Wire Line
	7200 1500 7000 1500
Text GLabel 7000 1500 0    40   BiDi ~ 0
GND
Wire Wire Line
	7200 1600 7000 1600
Text GLabel 7000 1600 0    40   BiDi ~ 0
3V3
Wire Wire Line
	7200 1700 7000 1700
Text GLabel 7000 1700 0    40   BiDi ~ 0
EN
Wire Wire Line
	7200 1800 7000 1800
Text GLabel 7000 1800 0    40   BiDi ~ 0
OLED_SDA
Wire Wire Line
	7200 1900 7000 1900
Text GLabel 7000 1900 0    40   BiDi ~ 0
OLED_SCL
Wire Wire Line
	7200 2000 7000 2000
Text GLabel 7000 2000 0    40   BiDi ~ 0
CHAL_0_MCU
Wire Wire Line
	7200 2100 7000 2100
Text GLabel 7000 2100 0    40   BiDi ~ 0
CHAL_1_MCU
Wire Wire Line
	7200 2200 7000 2200
Text GLabel 7000 2200 0    40   BiDi ~ 0
STATUS_LED_3_MCU
Wire Wire Line
	7200 2300 7000 2300
Text GLabel 7000 2300 0    40   BiDi ~ 0
STATUS_LED_4_MCU
Wire Wire Line
	7200 2400 7000 2400
Text GLabel 7000 2400 0    40   BiDi ~ 0
STATUS_LED_5_MCU
Wire Wire Line
	7200 2500 7000 2500
Text GLabel 7000 2500 0    40   BiDi ~ 0
BUZZER_GPIO
Wire Wire Line
	7200 2600 7000 2600
Text GLabel 7000 2600 0    40   BiDi ~ 0
CHAL_2_MCU
Wire Wire Line
	7200 2700 7000 2700
Text GLabel 7000 2700 0    40   BiDi ~ 0
USB_D_N
Wire Wire Line
	7200 2800 7000 2800
Text GLabel 7000 2800 0    40   BiDi ~ 0
USB_D_P
NoConn ~ 7200 2900
NoConn ~ 7200 3000
Wire Wire Line
	7200 3100 7000 3100
Text GLabel 7000 3100 0    40   BiDi ~ 0
GAME_LEFT
Wire Wire Line
	7200 3200 7000 3200
Text GLabel 7000 3200 0    40   BiDi ~ 0
GAME_OK
NoConn ~ 7200 3300
Wire Wire Line
	7200 3400 7000 3400
Text GLabel 7000 3400 0    40   BiDi ~ 0
GAME_RIGHT
Wire Wire Line
	7200 3500 7000 3500
Text GLabel 7000 3500 0    40   BiDi ~ 0
STATUS_LED_1_MCU
Wire Wire Line
	8600 1550 8800 1550
Text GLabel 8800 1550 2    40   BiDi ~ 0
STATUS_LED_2_MCU
NoConn ~ 8600 1650
NoConn ~ 8600 1750
NoConn ~ 8600 1850
NoConn ~ 8600 1950
Wire Wire Line
	8600 2050 8800 2050
Text GLabel 8800 2050 2    40   BiDi ~ 0
BOOT_GPIO0
NoConn ~ 8600 2150
NoConn ~ 8600 2250
NoConn ~ 8600 2350
NoConn ~ 8600 2450
NoConn ~ 8600 2550
NoConn ~ 8600 2650
NoConn ~ 8600 2750
NoConn ~ 8600 2850
Wire Wire Line
	8600 2950 8800 2950
Text GLabel 8800 2950 2    40   BiDi ~ 0
UART_RX_MCU
Wire Wire Line
	8600 3050 8800 3050
Text GLabel 8800 3050 2    40   BiDi ~ 0
UART_TX_MCU
NoConn ~ 8600 3150
NoConn ~ 8600 3250
Wire Wire Line
	8600 3350 8800 3350
Text GLabel 8800 3350 2    40   BiDi ~ 0
GND
Wire Wire Line
	8600 3450 8800 3450
Text GLabel 8800 3450 2    40   BiDi ~ 0
GND
$Comp
L HB_REG3 U2
U 1 1
P 3500 2850
F 0 "U2" H 3500 2520 50  0000 C CNN
F 1 "AMS1117-3.3" H 3500 2620 50  0000 C CNN
F 2 "Package_TO_SOT_SMD:SOT-223-3_TabPin2" H 3500 2850 50  0001 C CNN
F 3 "" H 3500 2850 50  0001 C CNN
	1    3500 2850
	1    0    0    -1
$EndComp
Wire Wire Line
	3050 2800 2850 2800
Text GLabel 2850 2800 0    40   BiDi ~ 0
GND
Wire Wire Line
	3050 2900 2850 2900
Text GLabel 2850 2900 0    40   BiDi ~ 0
VBUS
Wire Wire Line
	3950 2850 4150 2850
Text GLabel 4150 2850 2    40   BiDi ~ 0
3V3
$EndSCHEMATC
